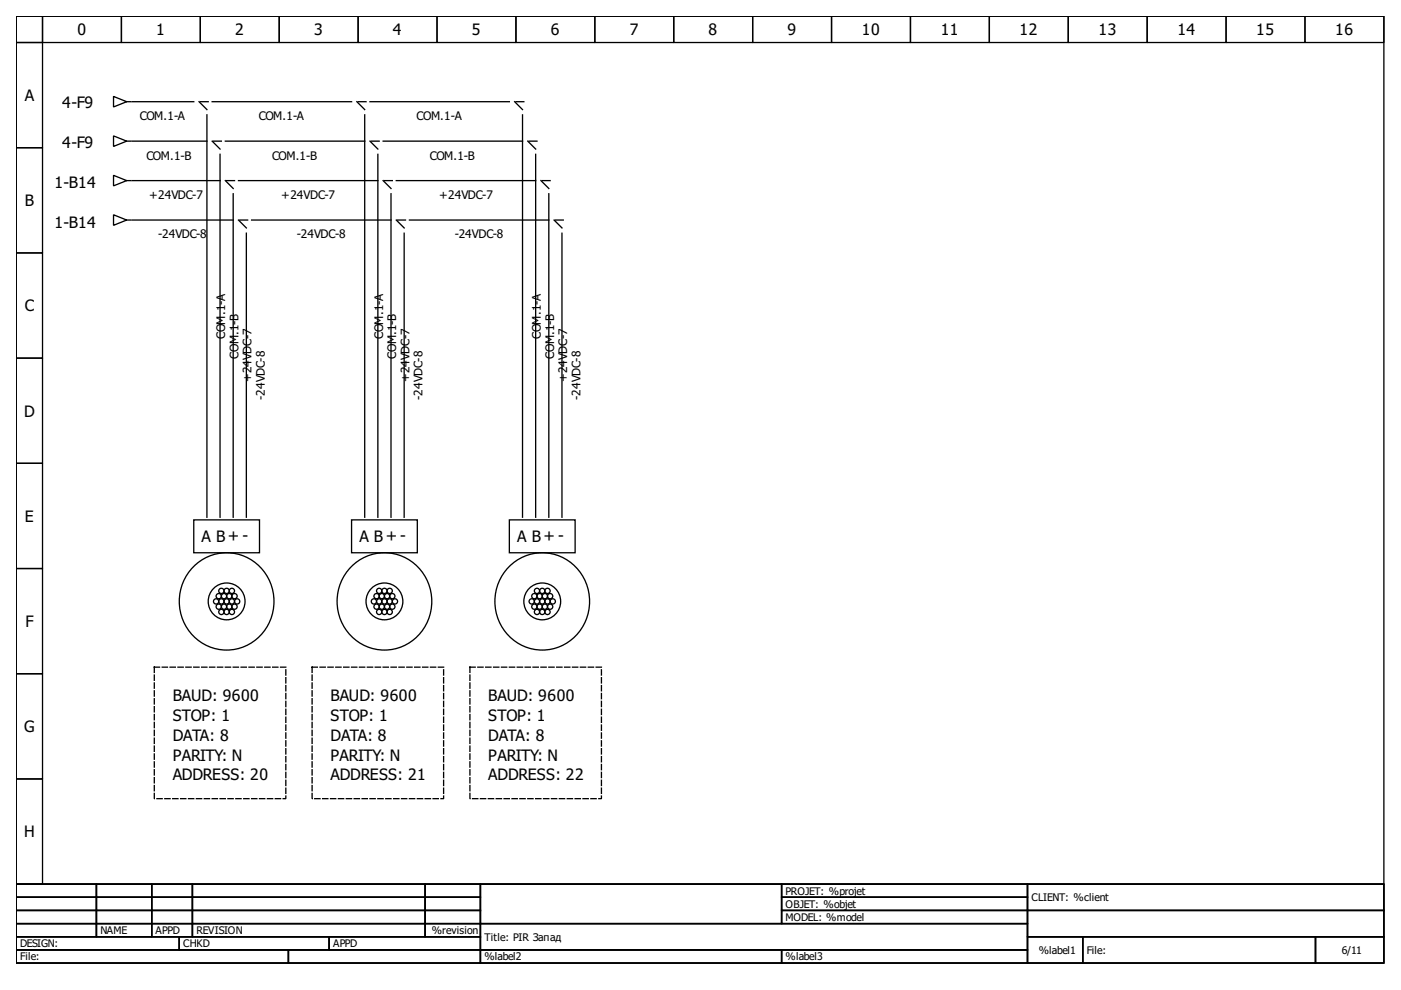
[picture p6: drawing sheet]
<svg xmlns="http://www.w3.org/2000/svg" width="297mm" height="210mm" viewBox="0 0 297 210" stroke-linecap="round" stroke-linejoin="round" font-family="sans-serif">
<g fill="none" stroke="#000" stroke-width=".28">
<path d="M3.4 3.4h290v184.1h-290zM3.4 3.4h5.6v5.6h-5.6zM3.4 9h5.6v22.3h-5.6zM9 3.4h16.7v5.6h-16.7zM25.7 3.4h16.8v5.6h-16.8zM42.5 3.4h16.7v5.6h-16.7zM59.2 3.4h16.7v5.6h-16.7zM75.9 3.4h16.8v5.6h-16.8zM92.7 3.4h16.7v5.6h-16.7zM109.4 3.4h16.7v5.6h-16.7zM126.1 3.4h16.7v5.6h-16.7zM142.8 3.4h16.8v5.6h-16.8z"/>
<path d="M159.6 3.4h16.7v5.6h-16.7zM176.3 3.4h16.7v5.6h-16.7zM193 3.4h16.8v5.6h-16.8zM209.8 3.4h16.7v5.6h-16.7zM226.5 3.4h16.7v5.6h-16.7zM243.2 3.4h16.8v5.6h-16.8zM260 3.4h16.7v5.6h-16.7zM276.7 3.4h16.7v5.6h-16.7zM3.4 31.3h5.6v22.3h-5.6zM24.1 20.4l2.8 1.2-2.8 1.1zM24.1 28.8l2.8 1.1-2.8 1.1zM24.1 37.2l2.8 1.1-2.8 1.1z"/>
<path d="M26.9 21.6h.8M26.9 38.3h.8M26.9 29.9h.8M28 38.3h18.7M28 21.6h13.1M28 29.9h15.9M42.2 21.6l1.7 1.6M42.5 21.6h1.6M43.9 24.4v85.3M45 21.6h29.5M45 29.9l1.7 1.7M45.3 29.9h1.6"/>
<path d="M46.7 32.7v77M47.8 29.9h29.5M47.8 38.3l1.6 1.7M48.1 38.3h1.6M50.6 38.3h29.5M75.7 21.6l1.6 1.6M75.9 21.6h1.7M77.3 24.4v85.3M78.4 21.6h29.6M78.4 29.9l1.7 1.7M78.7 29.9h1.7M80.1 32.7v77"/>
<path d="M81.2 29.9h29.6M81.2 38.3l1.7 1.7M81.5 38.3h1.7M84 38.3h29.6M109.1 21.6l1.7 1.6M109.4 21.6h1.7M110.8 24.4v85.3M111.9 29.9l1.7 1.7M112.2 29.9h1.7M113.6 32.7v77M114.7 38.3l1.7 1.7M115 38.3h1.6"/>
<path d="M3.4 53.6h5.6v22.3h-5.6zM24.1 45.5l2.8 1.2-2.8 1.1zM26.9 46.7h.8M28 46.7h21.4M49.4 41.1v68.6M50.6 46.7l1.6 1.6M50.8 46.7h1.7M52.2 49.4v60.3M53.3 46.7h29.6M82.9 41.1v68.6M84 46.7l1.7 1.6M84.3 46.7h1.7"/>
<path d="M85.7 49.4v60.3M86.8 46.7h29.6M116.4 41.1v68.6M117.5 46.7l1.6 1.6M117.8 46.7h1.6M119.1 49.4v60.3M3.4 75.9h5.6v22.3h-5.6zM3.4 98.2h5.6v22.3h-5.6zM41.1 110.2h13.9v7h-13.9zM41.4 119.8a10.1 10.1 0 0 1 12.5-.6 10.1 10.1 0 0 1 3.5 12 10 10 0 0 1-11.9 6.3 10 10 0 0 1-7.4-11.3 10.4 10.4 0 0 1 3.3-6.4zM74.5 110.2h14v7h-14zM74.8 119.8a10.1 10.1 0 0 1 12.6-.6 10.1 10.1 0 0 1 3.5 12 10 10 0 0 1-12 6.3 10 10 0 0 1-7.4-11.3 10.4 10.4 0 0 1 3.3-6.4z"/>
<path d="M108 110.2h13.9v7h-13.9zM108.3 119.8a10.1 10.1 0 0 1 12.6-.6 10.1 10.1 0 0 1 3.4 12 10 10 0 0 1-11.9 6.3 10 10 0 0 1-7.4-11.3 10.4 10.4 0 0 1 3.3-6.4zM3.4 120.5h5.6v22.3h-5.6zM3.4 142.8h5.6v22.4h-5.6zM3.4 165.2h5.6v22.3h-5.6zM3.4 187.5h290v16.7h-290zM3.4 187.5h17v2.7h-17zM3.4 190.2h17v2.8h-17zM3.4 193h17v2.8h-17zM3.4 195.8h17v2.8h-17zM3.4 198.6h34.6v2.8h-34.6zM20.4 187.5h11.8v2.7h-11.8z"/>
<path d="M20.4 190.2h11.8v2.8h-11.8zM20.4 193h11.8v2.8h-11.8zM20.4 195.8h11.8v2.8h-11.8zM32.2 187.5h8.6v2.7h-8.6zM32.2 190.2h8.6v2.8h-8.6zM32.2 193h8.6v2.8h-8.6zM32.2 195.8h8.6v2.8h-8.6zM38 198.6h31.8v2.8h-31.8zM40.8 187.5h49.4v2.7h-49.4zM40.8 190.2h49.4v2.8h-49.4zM40.8 193h49.4v2.8h-49.4zM40.8 195.8h49.4v2.8h-49.4z"/>
<path d="M69.8 198.6h32.1v2.8h-32.1zM90.2 187.5h11.7v2.7h-11.7zM90.2 190.2h11.7v2.8h-11.7zM90.2 193h11.7v2.8h-11.7zM90.2 195.8h11.7v2.8h-11.7zM101.9 187.5h63.8v8.3h-63.8zM101.9 195.8h115.9v5.6h-115.9zM165.7 187.5h52.1v2.7h-52.1zM165.7 190.2h52.1v2.8h-52.1zM165.7 193h52.1v2.8h-52.1zM217.8 187.5h75.6v5.5h-75.6zM217.8 193h75.6v5.6h-75.6z"/>
<path d="M217.8 198.6h11.8v5.6h-11.8zM229.6 198.6h49.3v5.6h-49.3zM278.9 198.6h14.5v5.6h-14.5zM3.4 201.4h57.8v2.8h-57.8zM61.2 201.4h40.7v2.8h-40.7zM101.9 201.4h63.8v2.8h-63.8zM165.7 201.4h52.1v2.8h-52.1z"/>
<circle cx="45.8" cy="127.5" r=".56"/>
<circle cx="46.4" cy="128.6" r=".56"/>
<circle cx="46.4" cy="126.4" r=".56"/>
<circle cx="46.9" cy="129.7" r=".56"/>
<circle cx="46.9" cy="127.5" r=".56"/>
<circle cx="46.9" cy="125.3" r=".56"/>
<circle cx="47.5" cy="128.6" r=".56"/>
<circle cx="47.5" cy="126.4" r=".56"/>
<circle cx="48" cy="127.5" r="3.9"/>
<circle cx="48.1" cy="127.5" r=".56"/>
<circle cx="48.1" cy="125.3" r=".56"/>
<circle cx="48.1" cy="129.7" r=".56"/>
<circle cx="48.6" cy="128.6" r=".56"/>
<circle cx="48.6" cy="126.4" r=".56"/>
<circle cx="49.2" cy="127.5" r=".56"/>
<circle cx="49.2" cy="125.3" r=".56"/>
<circle cx="49.2" cy="129.7" r=".56"/>
<circle cx="49.7" cy="128.6" r=".56"/>
<circle cx="49.7" cy="126.4" r=".56"/>
<circle cx="50.3" cy="127.5" r=".56"/>
<circle cx="79.3" cy="127.5" r=".56"/>
<circle cx="79.8" cy="128.6" r=".56"/>
<circle cx="79.8" cy="126.4" r=".56"/>
<circle cx="80.4" cy="127.5" r=".56"/>
<circle cx="80.4" cy="125.3" r=".56"/>
<circle cx="80.4" cy="129.7" r=".56"/>
<circle cx="81" cy="128.6" r=".56"/>
<circle cx="81" cy="126.4" r=".56"/>
<circle cx="81.5" cy="127.5" r="3.9"/>
<circle cx="81.5" cy="127.5" r=".56"/>
<circle cx="81.5" cy="125.3" r=".56"/>
<circle cx="81.5" cy="129.7" r=".56"/>
<circle cx="82.1" cy="128.6" r=".56"/>
<circle cx="82.1" cy="126.4" r=".56"/>
<circle cx="82.6" cy="127.5" r=".56"/>
<circle cx="82.6" cy="129.7" r=".56"/>
<circle cx="82.6" cy="125.3" r=".56"/>
<circle cx="83.2" cy="128.6" r=".56"/>
<circle cx="83.2" cy="126.4" r=".56"/>
<circle cx="83.7" cy="127.5" r=".56"/>
<circle cx="112.7" cy="127.5" r=".56"/>
<circle cx="113.3" cy="126.4" r=".56"/>
<circle cx="113.3" cy="128.6" r=".56"/>
<circle cx="113.9" cy="127.5" r=".56"/>
<circle cx="113.9" cy="125.3" r=".56"/>
<circle cx="113.9" cy="129.7" r=".56"/>
<circle cx="114.4" cy="128.6" r=".56"/>
<circle cx="114.4" cy="126.4" r=".56"/>
<circle cx="115" cy="127.5" r="3.9"/>
<circle cx="115" cy="127.5" r=".56"/>
<circle cx="115" cy="125.3" r=".56"/>
<circle cx="115" cy="129.7" r=".56"/>
<circle cx="115.5" cy="126.4" r=".56"/>
<circle cx="115.5" cy="128.6" r=".56"/>
<circle cx="116.1" cy="125.3" r=".56"/>
<circle cx="116.1" cy="129.7" r=".56"/>
<circle cx="116.1" cy="127.5" r=".56"/>
<circle cx="116.6" cy="128.6" r=".56"/>
<circle cx="116.6" cy="126.4" r=".56"/>
<circle cx="117.2" cy="127.5" r=".56"/>
</g>
<path d="M32.7 141.5h27.9v27.8h-27.9zM66.2 141.5h27.9v27.8h-27.9zM99.6 141.5h27.9v27.8h-27.9z" fill="none" stroke="#000" stroke-width=".28" stroke-dasharray="1.1 .6"/>
<g font-size="3.3">
<text x="16.4" y="7.5">0</text>
<text x="33.1" y="7.5">1</text>
<text x="49.9" y="7.5">2</text>
<text x="66.6" y="7.5">3</text>
<text x="83.3" y="7.5">4</text>
<text x="100" y="7.5">5</text>
<text x="116.8" y="7.5">6</text>
<text x="133.5" y="7.5">7</text>
<text x="150.2" y="7.5">8</text>
<text x="167" y="7.5">9</text>
<text x="182.7" y="7.5">10</text>
<text x="199.4" y="7.5">11</text>
<text x="216.2" y="7.5">12</text>
<text x="232.9" y="7.5">13</text>
<text x="249.6" y="7.5">14</text>
<text x="266.4" y="7.5">15</text>
<text x="283.1" y="7.5">16</text>
<text x="5.3" y="21.4">A</text>
<text x="13.2" y="23">4-F9</text>
<text x="13.2" y="31.3">4-F9</text>
<text x="11.5" y="40">1-B14</text>
<text x="5.3" y="43.7">B</text>
<text x="11.5" y="48.3">1-B14</text>
<text x="5.3" y="66">C</text>
<text x="5.1" y="88.3">D</text>
<text x="5.3" y="110.6">E</text>
<text x="42.8" y="115">A B+ -</text>
<text x="76.2" y="115">A B+ -</text>
<text x="109.7" y="115">A B+ -</text>
<text x="5.4" y="132.9">F</text>
<text x="36.6" y="148.7">BAUD: 9600</text>
<text x="70.1" y="148.7">BAUD: 9600</text>
<text x="103.5" y="148.7">BAUD: 9600</text>
<text x="5.1" y="155.3">G</text>
<text x="36.6" y="152.9">STOP: 1</text>
<text x="70.1" y="152.9">STOP: 1</text>
<text x="103.5" y="152.9">STOP: 1</text>
<text x="36.6" y="157.1">DATA: 8</text>
<text x="36.6" y="161.2">PARITY: N</text>
<text x="70.1" y="157.1">DATA: 8</text>
<text x="70.1" y="161.2">PARITY: N</text>
<text x="103.5" y="157.1">DATA: 8</text>
<text x="103.5" y="161.2">PARITY: N</text>
<text x="36.6" y="165.4">ADDRESS: 20</text>
<text x="70.1" y="165.4">ADDRESS: 21</text>
<text x="103.5" y="165.4">ADDRESS: 22</text>
<text x="5.1" y="177.6">H</text>
</g>
<g font-size="2.5">
<text x="29.6" y="25.5">COM.1-A</text>
<text x="54.9" y="25.5">COM.1-A</text>
<text x="88.3" y="25.5">COM.1-A</text>
<text x="31" y="33.8">COM.1-B</text>
<text x="57.7" y="33.8">COM.1-B</text>
<text x="91.1" y="33.8">COM.1-B</text>
<text x="31.6" y="42.2">+24VDC-7</text>
<text x="59.6" y="42.2">+24VDC-7</text>
<text x="93.1" y="42.2">+24VDC-7</text>
<text x="33.6" y="50.6">-24VDC-8</text>
<text x="63" y="50.6">-24VDC-8</text>
<text x="96.4" y="50.6">-24VDC-8</text>
<text x="47.8" y="71.9" transform="rotate(-90 47.8 71.9)">COM.1-A</text>
<text x="81.2" y="71.9" transform="rotate(-90 81.2 71.9)">COM.1-A</text>
<text x="114.7" y="71.9" transform="rotate(-90 114.7 71.9)">COM.1-A</text>
<text x="50.6" y="76.1" transform="rotate(-90 50.6 76.1)">COM.1-B</text>
<text x="84" y="76.1" transform="rotate(-90 84 76.1)">COM.1-B</text>
<text x="117.5" y="76.1" transform="rotate(-90 117.5 76.1)">COM.1-B</text>
<text x="53.3" y="81.1" transform="rotate(-90 53.3 81.1)">+24VDC-7</text>
<text x="86.8" y="81.1" transform="rotate(-90 86.8 81.1)">+24VDC-7</text>
<text x="120.3" y="81.1" transform="rotate(-90 120.3 81.1)">+24VDC-7</text>
<text x="56.1" y="84.7" transform="rotate(-90 56.1 84.7)">-24VDC-8</text>
<text x="89.6" y="84.7" transform="rotate(-90 89.6 84.7)">-24VDC-8</text>
<text x="123.1" y="84.7" transform="rotate(-90 123.1 84.7)">-24VDC-8</text>
</g>
<g font-size="2.2">
<text x="166.5" y="189.7">PROJET: %projet</text>
<text x="218.7" y="191.1">CLIENT: %client</text>
<text x="166.5" y="192.5">OBJET: %objet</text>
<text x="166.5" y="195.3">MODEL: %model</text>
<text x="4.3" y="200.8">DESIGN:</text>
<text x="4.3" y="203.6">File:</text>
<text x="21.3" y="198.1">NAME</text>
<text x="33" y="198.1">APPD</text>
<text x="38.8" y="200.8">CHKD</text>
<text x="41.6" y="198.1">REVISION</text>
<text x="70.6" y="200.8">APPD</text>
<text x="91.5" y="198.1">%revision</text>
<text x="102.7" y="199.4">Title: PIR Запад</text>
<text x="102.7" y="203.6">%label2</text>
<text x="166.5" y="203.6">%label3</text>
<text x="220.2" y="202.2">%label1</text>
<text x="230.4" y="202.2">File:</text>
<text x="284.5" y="202.2">6/11</text>
</g>
</svg>
